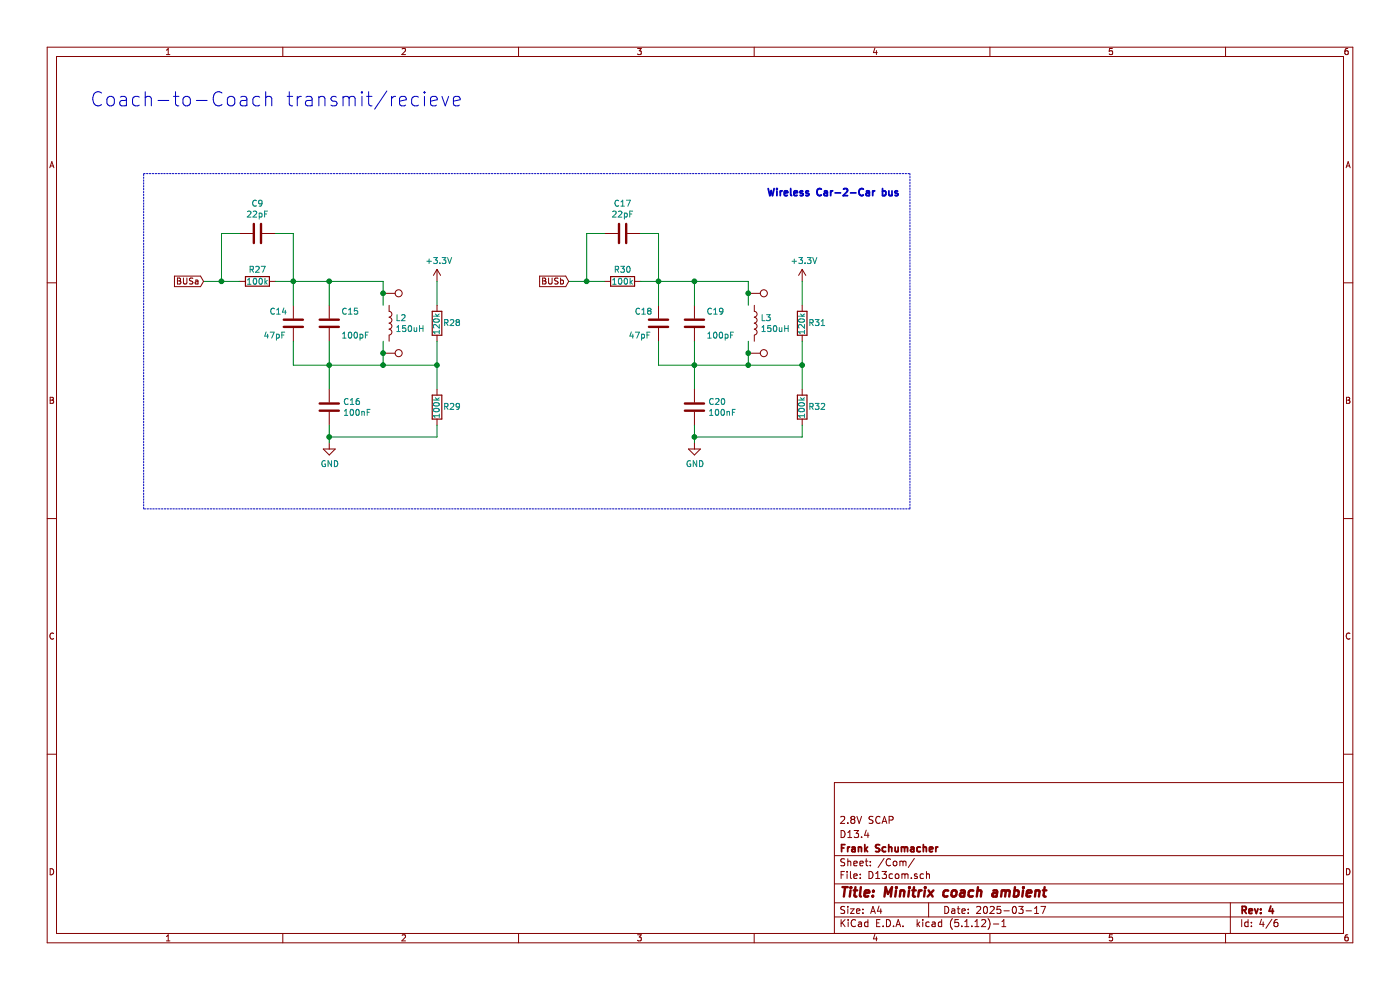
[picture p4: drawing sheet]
EESchema Schematic File Version 4
EELAYER 30 0
EELAYER END
$Descr A4 11693 8268
encoding utf-8
Sheet 4 6
Title "Minitrix coach ambient"
Date "2025-03-17"
Rev "4"
Comp "Frank Schumacher"
Comment1 "D13.4"
Comment2 "2.8V SCAP"
Comment3 ""
Comment4 ""
$EndDescr
Text Notes 750  900  0    118  ~ 0
Coach-to-Coach transmit/recieve
Wire Wire Line
	2300 1950 2450 1950
Wire Wire Line
	2450 1950 2450 2350
Wire Wire Line
	2300 2350 2450 2350
Connection ~ 2450 2350
Wire Wire Line
	2450 2350 2450 2550
Wire Wire Line
	2450 2350 2750 2350
Wire Wire Line
	2750 2350 2750 2550
Wire Wire Line
	2750 2350 3200 2350
Wire Wire Line
	3200 2350 3200 2450
Connection ~ 2750 2350
Wire Wire Line
	2450 2850 2450 3050
Wire Wire Line
	2450 3050 2750 3050
Wire Wire Line
	3200 3050 3200 2950
Wire Wire Line
	2750 2850 2750 3050
Connection ~ 2750 3050
Wire Wire Line
	2750 3050 3200 3050
Wire Wire Line
	2000 2350 1850 2350
Wire Wire Line
	2000 1950 1850 1950
Wire Wire Line
	1850 1950 1850 2350
Connection ~ 1850 2350
Wire Wire Line
	1700 2350 1850 2350
Wire Wire Line
	2750 3250 2750 3050
Wire Wire Line
	2750 3550 2750 3650
$Comp
L power:GND #PWR0125
U 1 1
P 2750 3700
F 0 "#PWR0125" H 2750 3450 50  0001 C CNN
F 1 "GND" H 2755 3527 50  0000 C CNN
F 2 "" H 2750 3700 50  0001 C CNN
F 3 "" H 2750 3700 50  0001 C CNN
	1    2750 3700
	1    0    0    -1  
$EndComp
Connection ~ 3200 3050
Wire Wire Line
	3650 3550 3650 3650
Wire Wire Line
	3650 3650 2750 3650
Connection ~ 2750 3650
Wire Wire Line
	2750 3650 2750 3700
Wire Wire Line
	3650 3050 3650 3250
Wire Wire Line
	3650 3050 3650 2850
Connection ~ 3650 3050
Wire Wire Line
	3650 2550 3650 2350
$Comp
L power:+3.3V #PWR0126
U 1 1
P 3650 2350
F 0 "#PWR0126" H 3650 2200 50  0001 C CNN
F 1 "+3.3V" H 3665 2523 50  0000 C CNN
F 2 "" H 3650 2350 50  0001 C CNN
F 3 "" H 3650 2350 50  0001 C CNN
	1    3650 2350
	1    0    0    -1  
$EndComp
$Comp
L Device:R R29
U 1 1
P 3650 3400
F 0 "R29" H 3600 3400 50  0000 R CNN
F 1 "100k" V 3650 3500 50  0000 R CNN
F 2 "Resistor_SMD:R_0603_1608Metric" V 3580 3400 50  0001 C CNN
F 3 "~" H 3650 3400 50  0001 C CNN
	1    3650 3400
	-1   0    0    1   
$EndComp
$Comp
L Device:R R28
U 1 1
P 3650 2700
F 0 "R28" H 3600 2700 50  0000 R CNN
F 1 "120k" V 3650 2800 50  0000 R CNN
F 2 "Resistor_SMD:R_0603_1608Metric" V 3580 2700 50  0001 C CNN
F 3 "~" H 3650 2700 50  0001 C CNN
	1    3650 2700
	-1   0    0    1   
$EndComp
$Comp
L Device:R R27
U 1 1
P 2150 2350
F 0 "R27" V 2050 2350 50  0000 C CNN
F 1 "100k" V 2150 2350 50  0000 C CNN
F 2 "Resistor_SMD:R_0603_1608Metric" V 2080 2350 50  0001 C CNN
F 3 "~" H 2150 2350 50  0001 C CNN
	1    2150 2350
	0    1    1    0   
$EndComp
$Comp
L Device:C C16
U 1 1
P 2750 3400
F 0 "C16" H 2865 3446 50  0000 L CNN
F 1 "100nF" H 2865 3355 50  0000 L CNN
F 2 "Capacitor_SMD:C_0603_1608Metric" H 2788 3250 50  0001 C CNN
F 3 "~" H 2750 3400 50  0001 C CNN
	1    2750 3400
	1    0    0    -1  
$EndComp
$Comp
L Device:C C9
U 1 1
P 2150 1950
F 0 "C9" V 1898 1950 50  0000 C CNN
F 1 "22pF" V 1989 1950 50  0000 C CNN
F 2 "Capacitor_SMD:C_0603_1608Metric" H 2188 1800 50  0001 C CNN
F 3 "~" H 2150 1950 50  0001 C CNN
	1    2150 1950
	0    1    1    0   
$EndComp
$Comp
L Device:C C15
U 1 1
P 2750 2700
F 0 "C15" H 2850 2800 50  0000 L CNN
F 1 "100pF" H 2850 2600 50  0000 L CNN
F 2 "Capacitor_SMD:C_0603_1608Metric" H 2788 2550 50  0001 C CNN
F 3 "~" H 2750 2700 50  0001 C CNN
	1    2750 2700
	1    0    0    -1  
$EndComp
$Comp
L Device:C C14
U 1 1
P 2450 2700
F 0 "C14" H 2250 2800 50  0000 L CNN
F 1 "47pF" H 2200 2600 50  0000 L CNN
F 2 "Capacitor_SMD:C_0603_1608Metric" H 2488 2550 50  0001 C CNN
F 3 "~" H 2450 2700 50  0001 C CNN
	1    2450 2700
	1    0    0    -1  
$EndComp
Text GLabel 1700 2350 0    50   Input ~ 0
BUSa
$Comp
L Device:L L3
U 1 1
P 6300 2700
F 0 "L3" H 6352 2746 50  0000 L CNN
F 1 "150uH" H 6352 2655 50  0000 L CNN
F 2 "Inductor_THT:L_Axial_L5.0mm_D3.6mm_P10.00mm_Horizontal_Murata_BL01RN1A2A2" H 6300 2700 50  0001 C CNN
F 3 "~" H 6300 2700 50  0001 C CNN
	1    6300 2700
	1    0    0    -1  
$EndComp
Wire Wire Line
	5350 1950 5500 1950
Wire Wire Line
	5500 1950 5500 2350
Wire Wire Line
	5350 2350 5500 2350
Connection ~ 5500 2350
Wire Wire Line
	5500 2350 5500 2550
Wire Wire Line
	5500 2350 5800 2350
Wire Wire Line
	5800 2350 5800 2550
Wire Wire Line
	5800 2350 6250 2350
Wire Wire Line
	6250 2350 6250 2450
Connection ~ 5800 2350
Wire Wire Line
	5500 2850 5500 3050
Wire Wire Line
	5500 3050 5800 3050
Wire Wire Line
	6250 3050 6250 2950
Wire Wire Line
	5800 2850 5800 3050
Connection ~ 5800 3050
Wire Wire Line
	5800 3050 6250 3050
Wire Wire Line
	5050 2350 4900 2350
Wire Wire Line
	5050 1950 4900 1950
Wire Wire Line
	4900 1950 4900 2350
Connection ~ 4900 2350
Wire Wire Line
	4750 2350 4900 2350
Wire Wire Line
	5800 3250 5800 3050
Wire Wire Line
	5800 3550 5800 3650
$Comp
L power:GND #PWR0127
U 1 1
P 5800 3700
F 0 "#PWR0127" H 5800 3450 50  0001 C CNN
F 1 "GND" H 5805 3527 50  0000 C CNN
F 2 "" H 5800 3700 50  0001 C CNN
F 3 "" H 5800 3700 50  0001 C CNN
	1    5800 3700
	1    0    0    -1  
$EndComp
Connection ~ 6250 3050
Wire Wire Line
	6700 3550 6700 3650
Wire Wire Line
	6700 3650 5800 3650
Connection ~ 5800 3650
Wire Wire Line
	5800 3650 5800 3700
Wire Wire Line
	6700 3050 6700 3250
Wire Wire Line
	6700 3050 6700 2850
Connection ~ 6700 3050
Wire Wire Line
	6700 2550 6700 2350
$Comp
L power:+3.3V #PWR0128
U 1 1
P 6700 2350
F 0 "#PWR0128" H 6700 2200 50  0001 C CNN
F 1 "+3.3V" H 6715 2523 50  0000 C CNN
F 2 "" H 6700 2350 50  0001 C CNN
F 3 "" H 6700 2350 50  0001 C CNN
	1    6700 2350
	1    0    0    -1  
$EndComp
$Comp
L Device:R R32
U 1 1
P 6700 3400
F 0 "R32" H 6650 3400 50  0000 R CNN
F 1 "100k" V 6700 3500 50  0000 R CNN
F 2 "Resistor_SMD:R_0603_1608Metric" V 6630 3400 50  0001 C CNN
F 3 "~" H 6700 3400 50  0001 C CNN
	1    6700 3400
	-1   0    0    1   
$EndComp
$Comp
L Device:R R31
U 1 1
P 6700 2700
F 0 "R31" H 6650 2700 50  0000 R CNN
F 1 "120k" V 6700 2800 50  0000 R CNN
F 2 "Resistor_SMD:R_0603_1608Metric" V 6630 2700 50  0001 C CNN
F 3 "~" H 6700 2700 50  0001 C CNN
	1    6700 2700
	-1   0    0    1   
$EndComp
$Comp
L Device:R R30
U 1 1
P 5200 2350
F 0 "R30" V 5100 2350 50  0000 C CNN
F 1 "100k" V 5200 2350 50  0000 C CNN
F 2 "Resistor_SMD:R_0603_1608Metric" V 5130 2350 50  0001 C CNN
F 3 "~" H 5200 2350 50  0001 C CNN
	1    5200 2350
	0    1    1    0   
$EndComp
$Comp
L Device:C C20
U 1 1
P 5800 3400
F 0 "C20" H 5915 3446 50  0000 L CNN
F 1 "100nF" H 5915 3355 50  0000 L CNN
F 2 "Capacitor_SMD:C_0603_1608Metric" H 5838 3250 50  0001 C CNN
F 3 "~" H 5800 3400 50  0001 C CNN
	1    5800 3400
	1    0    0    -1  
$EndComp
$Comp
L Device:C C17
U 1 1
P 5200 1950
F 0 "C17" V 4948 1950 50  0000 C CNN
F 1 "22pF" V 5039 1950 50  0000 C CNN
F 2 "Capacitor_SMD:C_0603_1608Metric" H 5238 1800 50  0001 C CNN
F 3 "~" H 5200 1950 50  0001 C CNN
	1    5200 1950
	0    1    1    0   
$EndComp
$Comp
L Device:C C19
U 1 1
P 5800 2700
F 0 "C19" H 5900 2800 50  0000 L CNN
F 1 "100pF" H 5900 2600 50  0000 L CNN
F 2 "Capacitor_SMD:C_0603_1608Metric" H 5838 2550 50  0001 C CNN
F 3 "~" H 5800 2700 50  0001 C CNN
	1    5800 2700
	1    0    0    -1  
$EndComp
$Comp
L Device:C C18
U 1 1
P 5500 2700
F 0 "C18" H 5300 2800 50  0000 L CNN
F 1 "47pF" H 5250 2600 50  0000 L CNN
F 2 "Capacitor_SMD:C_0603_1608Metric" H 5538 2550 50  0001 C CNN
F 3 "~" H 5500 2700 50  0001 C CNN
	1    5500 2700
	1    0    0    -1  
$EndComp
Text GLabel 4750 2350 0    50   Input ~ 0
BUSb
$Comp
L Connector:TestPoint TP1
U 1 1
P 3200 2450
F 0 "TP1" H 3258 2568 50  0001 L CNN
F 1 "TestPoint" H 3258 2477 50  0001 L CNN
F 2 "TestPoint:TestPoint_Pad_1.5x1.5mm" H 3400 2450 50  0001 C CNN
F 3 "~" H 3400 2450 50  0001 C CNN
	1    3200 2450
	0    1    1    0   
$EndComp
Wire Wire Line
	6250 3050 6700 3050
Wire Wire Line
	3200 3050 3650 3050
$Comp
L Connector:TestPoint TP2
U 1 1
P 3200 2950
F 0 "TP2" H 3258 3068 50  0001 L CNN
F 1 "TestPoint" H 3258 2977 50  0001 L CNN
F 2 "TestPoint:TestPoint_Pad_1.5x1.5mm" H 3400 2950 50  0001 C CNN
F 3 "~" H 3400 2950 50  0001 C CNN
	1    3200 2950
	0    1    1    0   
$EndComp
Connection ~ 3200 2950
Wire Wire Line
	3200 2950 3200 2850
Connection ~ 3200 2450
Wire Wire Line
	3200 2450 3200 2550
$Comp
L Device:L L2
U 1 1
P 3250 2700
F 0 "L2" H 3302 2746 50  0000 L CNN
F 1 "150uH" H 3302 2655 50  0000 L CNN
F 2 "Inductor_THT:L_Axial_L5.0mm_D3.6mm_P10.00mm_Horizontal_Murata_BL01RN1A2A2" H 3250 2700 50  0001 C CNN
F 3 "~" H 3250 2700 50  0001 C CNN
	1    3250 2700
	1    0    0    -1  
$EndComp
$Comp
L Connector:TestPoint TP3
U 1 1
P 6250 2450
F 0 "TP3" H 6308 2568 50  0001 L CNN
F 1 "TestPoint" H 6308 2477 50  0001 L CNN
F 2 "TestPoint:TestPoint_Pad_1.5x1.5mm" H 6450 2450 50  0001 C CNN
F 3 "~" H 6450 2450 50  0001 C CNN
	1    6250 2450
	0    1    1    0   
$EndComp
Connection ~ 6250 2450
Wire Wire Line
	6250 2450 6250 2550
$Comp
L Connector:TestPoint TP4
U 1 1
P 6250 2950
F 0 "TP4" H 6308 3068 50  0001 L CNN
F 1 "TestPoint" H 6308 2977 50  0001 L CNN
F 2 "TestPoint:TestPoint_Pad_1.5x1.5mm" H 6450 2950 50  0001 C CNN
F 3 "~" H 6450 2950 50  0001 C CNN
	1    6250 2950
	0    1    1    0   
$EndComp
Connection ~ 6250 2950
Wire Wire Line
	6250 2950 6250 2850
Wire Notes Line
	1200 1450 7600 1450
Wire Notes Line
	7600 1450 7600 4250
Wire Notes Line
	7600 4250 1200 4250
Wire Notes Line
	1200 4250 1200 1450
Text Notes 6400 1650 0    59   ~ 12
Wireless Car-2-Car bus
$EndSCHEMATC
